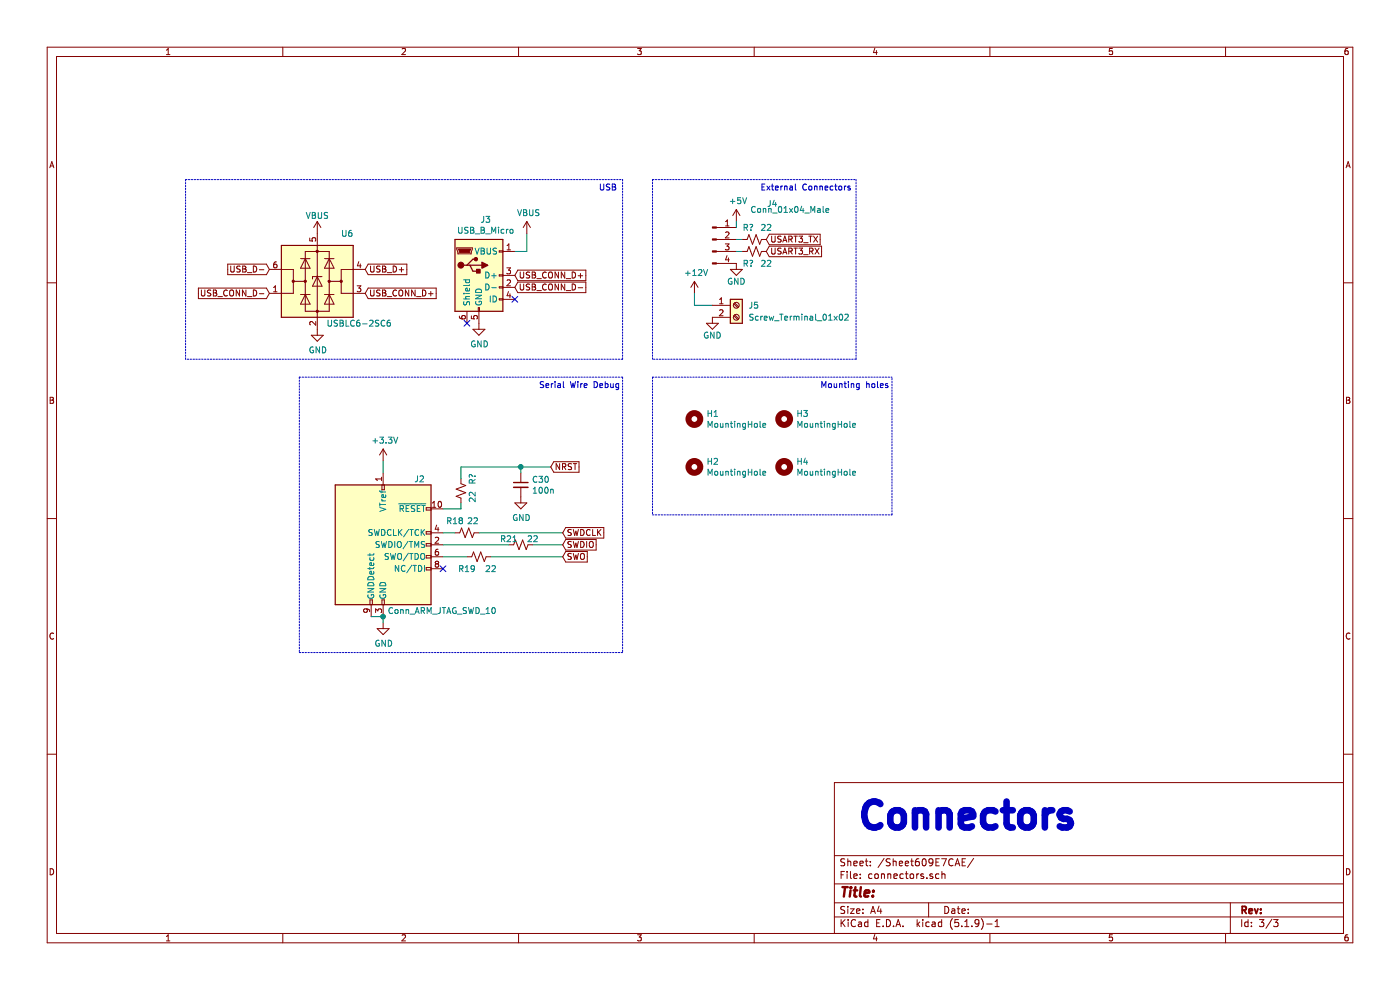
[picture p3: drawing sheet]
EESchema Schematic File Version 4
EELAYER 30 0
EELAYER END
$Descr A4 11693 8268
encoding utf-8
Sheet 3 3
Title ""
Date ""
Rev ""
Comp ""
Comment1 ""
Comment2 ""
Comment3 ""
Comment4 ""
$EndDescr
$Comp
L Mechanical:MountingHole H1
U 1 1
P 5800 3500
F 0 "H1" H 5900 3546 50  0000 L CNN
F 1 "MountingHole" H 5900 3455 50  0000 L CNN
F 2 "MountingHole:MountingHole_3.5mm_Pad_Via" H 5800 3500 50  0001 C CNN
F 3 "~" H 5800 3500 50  0001 C CNN
	1    5800 3500
	1    0    0    -1  
$EndComp
$Comp
L Mechanical:MountingHole H3
U 1 1
P 6550 3500
F 0 "H3" H 6650 3546 50  0000 L CNN
F 1 "MountingHole" H 6650 3455 50  0000 L CNN
F 2 "MountingHole:MountingHole_3.5mm_Pad_Via" H 6550 3500 50  0001 C CNN
F 3 "~" H 6550 3500 50  0001 C CNN
	1    6550 3500
	1    0    0    -1  
$EndComp
$Comp
L Mechanical:MountingHole H2
U 1 1
P 5800 3900
F 0 "H2" H 5900 3946 50  0000 L CNN
F 1 "MountingHole" H 5900 3855 50  0000 L CNN
F 2 "MountingHole:MountingHole_3.5mm_Pad_Via" H 5800 3900 50  0001 C CNN
F 3 "~" H 5800 3900 50  0001 C CNN
	1    5800 3900
	1    0    0    -1  
$EndComp
$Comp
L Mechanical:MountingHole H4
U 1 1
P 6550 3900
F 0 "H4" H 6650 3946 50  0000 L CNN
F 1 "MountingHole" H 6650 3855 50  0000 L CNN
F 2 "MountingHole:MountingHole_3.5mm_Pad_Via" H 6550 3900 50  0001 C CNN
F 3 "~" H 6550 3900 50  0001 C CNN
	1    6550 3900
	1    0    0    -1  
$EndComp
$Comp
L Connector:Conn_ARM_JTAG_SWD_10 J2
U 1 1
P 3200 4550
F 0 "J2" H 3550 5100 50  0000 R CNN
F 1 "Conn_ARM_JTAG_SWD_10" H 4150 4000 50  0000 R CNN
F 2 "Connector_PinHeader_1.27mm:PinHeader_2x05_P1.27mm_Vertical_SMD" H 3200 4550 50  0001 C CNN
F 3 "http://infocenter.arm.com/help/topic/com.arm.doc.ddi0314h/DDI0314H_coresight_components_trm.pdf" V 2850 3300 50  0001 C CNN
	1    3200 4550
	1    0    0    -1  
$EndComp
$Comp
L board-rescue:USB_B_Micro-Connector J3
U 1 1
P 4000 2300
F 0 "J3" H 4057 2767 50  0000 C CNN
F 1 "USB_B_Micro" H 4057 2676 50  0000 C CNN
F 2 "Connector_USB:USB_Micro-B_Amphenol_10103594-0001LF_Horizontal" H 4150 2250 50  0001 C CNN
F 3 "~" H 4150 2250 50  0001 C CNN
	1    4000 2300
	1    0    0    -1  
$EndComp
$Comp
L power:GND #PWR049
U 1 1
P 4000 2700
F 0 "#PWR049" H 4000 2450 50  0001 C CNN
F 1 "GND" H 4005 2527 50  0000 C CNN
F 2 "" H 4000 2700 50  0001 C CNN
F 3 "" H 4000 2700 50  0001 C CNN
	1    4000 2700
	1    0    0    -1  
$EndComp
NoConn ~ 3900 2700
$Comp
L power:VBUS #PWR052
U 1 1
P 4400 1950
F 0 "#PWR052" H 4400 1800 50  0001 C CNN
F 1 "VBUS" H 4415 2123 50  0000 C CNN
F 2 "" H 4400 1950 50  0001 C CNN
F 3 "" H 4400 1950 50  0001 C CNN
	1    4400 1950
	1    0    0    -1  
$EndComp
Wire Wire Line
	4400 1950 4400 2100
Wire Wire Line
	4400 2100 4300 2100
Text GLabel 4300 2300 2    50   Input ~ 0
USB_CONN_D+
Text GLabel 4300 2400 2    50   Input ~ 0
USB_CONN_D-
NoConn ~ 4300 2500
$Comp
L Power_Protection:USBLC6-2SC6 U6
U 1 1
P 2650 2350
F 0 "U6" H 2900 2750 50  0000 C CNN
F 1 "USBLC6-2SC6" H 3000 2000 50  0000 C CNN
F 2 "Package_TO_SOT_SMD:SOT-23-6" H 2650 1850 50  0001 C CNN
F 3 "https://www.st.com/resource/en/datasheet/usblc6-2.pdf" H 2850 2700 50  0001 C CNN
	1    2650 2350
	1    0    0    -1  
$EndComp
$Comp
L power:VBUS #PWR045
U 1 1
P 2650 1950
F 0 "#PWR045" H 2650 1800 50  0001 C CNN
F 1 "VBUS" H 2650 2100 50  0000 C CNN
F 2 "" H 2650 1950 50  0001 C CNN
F 3 "" H 2650 1950 50  0001 C CNN
	1    2650 1950
	1    0    0    -1  
$EndComp
Text GLabel 3050 2250 2    50   Input ~ 0
USB_D+
Text GLabel 2250 2250 0    50   Input ~ 0
USB_D-
Text GLabel 3050 2450 2    50   Input ~ 0
USB_CONN_D+
Text GLabel 2250 2450 0    50   Input ~ 0
USB_CONN_D-
$Comp
L power:GND #PWR046
U 1 1
P 2650 2750
F 0 "#PWR046" H 2650 2500 50  0001 C CNN
F 1 "GND" H 2655 2577 50  0000 C CNN
F 2 "" H 2650 2750 50  0001 C CNN
F 3 "" H 2650 2750 50  0001 C CNN
	1    2650 2750
	1    0    0    -1  
$EndComp
Wire Notes Line
	5200 3000 1550 3000
Wire Notes Line
	1550 3000 1550 1500
Wire Notes Line
	1550 1500 5200 1500
Wire Notes Line
	5200 1500 5200 3000
Text Notes 5000 1600 0    50   ~ 0
USB
$Comp
L Device:R_Small_US R21
U 1 1
P 4350 4550
F 0 "R21" V 4300 4450 50  0000 C CNN
F 1 "22" V 4300 4650 50  0000 C CNN
F 2 "Resistor_SMD:R_0603_1608Metric" H 4350 4550 50  0001 C CNN
F 3 "~" H 4350 4550 50  0001 C CNN
	1    4350 4550
	0    1    1    0   
$EndComp
$Comp
L Device:R_Small_US R18
U 1 1
P 3900 4450
F 0 "R18" V 3800 4350 50  0000 C CNN
F 1 "22" V 3800 4500 50  0000 C CNN
F 2 "Resistor_SMD:R_0603_1608Metric" H 3900 4450 50  0001 C CNN
F 3 "~" H 3900 4450 50  0001 C CNN
	1    3900 4450
	0    1    1    0   
$EndComp
$Comp
L Device:R_Small_US R19
U 1 1
P 4000 4650
F 0 "R19" V 4100 4550 50  0000 C CNN
F 1 "22" V 4100 4750 50  0000 C CNN
F 2 "Resistor_SMD:R_0603_1608Metric" H 4000 4650 50  0001 C CNN
F 3 "~" H 4000 4650 50  0001 C CNN
	1    4000 4650
	0    1    1    0   
$EndComp
Wire Wire Line
	3800 4450 3700 4450
Text GLabel 4700 4650 2    50   Input ~ 0
SWO
Text GLabel 4700 4550 2    50   Input ~ 0
SWDIO
Text GLabel 4700 4450 2    50   Input ~ 0
SWDCLK
Wire Wire Line
	4700 4450 4000 4450
Wire Wire Line
	3900 4650 3700 4650
Wire Wire Line
	4100 4650 4700 4650
Wire Wire Line
	4450 4550 4700 4550
Wire Wire Line
	4250 4550 3700 4550
$Comp
L power:GND #PWR048
U 1 1
P 3200 5200
F 0 "#PWR048" H 3200 4950 50  0001 C CNN
F 1 "GND" H 3205 5027 50  0000 C CNN
F 2 "" H 3200 5200 50  0001 C CNN
F 3 "" H 3200 5200 50  0001 C CNN
	1    3200 5200
	1    0    0    -1  
$EndComp
Wire Wire Line
	3200 5200 3200 5150
Text GLabel 4600 3900 2    50   Input ~ 0
NRST
$Comp
L Device:C_Small C30
U 1 1
P 4350 4050
F 0 "C30" H 4442 4096 50  0000 L CNN
F 1 "100n" H 4442 4005 50  0000 L CNN
F 2 "Capacitor_SMD:C_0402_1005Metric" H 4350 4050 50  0001 C CNN
F 3 "~" H 4350 4050 50  0001 C CNN
	1    4350 4050
	1    0    0    -1  
$EndComp
$Comp
L power:GND #PWR051
U 1 1
P 4350 4150
F 0 "#PWR051" H 4350 3900 50  0001 C CNN
F 1 "GND" H 4355 3977 50  0000 C CNN
F 2 "" H 4350 4150 50  0001 C CNN
F 3 "" H 4350 4150 50  0001 C CNN
	1    4350 4150
	1    0    0    -1  
$EndComp
Wire Wire Line
	3850 3900 4350 3900
Wire Wire Line
	4350 3950 4350 3900
Connection ~ 4350 3900
Wire Wire Line
	4350 3900 4600 3900
$Comp
L power:+3.3V #PWR047
U 1 1
P 3200 3850
F 0 "#PWR047" H 3200 3700 50  0001 C CNN
F 1 "+3.3V" H 3215 4023 50  0000 C CNN
F 2 "" H 3200 3850 50  0001 C CNN
F 3 "" H 3200 3850 50  0001 C CNN
	1    3200 3850
	1    0    0    -1  
$EndComp
Wire Wire Line
	3200 3850 3200 3950
Wire Notes Line
	2500 5450 5200 5450
Wire Notes Line
	5450 3150 5450 4300
Wire Notes Line
	5450 4300 7450 4300
Wire Notes Line
	7450 4300 7450 3150
Wire Notes Line
	5450 3150 7450 3150
Text Notes 6850 3250 0    50   ~ 0
Mounting holes\n
Text Notes 4500 3250 0    50   ~ 0
Serial Wire Debug\n
Text GLabel 6400 2000 2    50   Input ~ 0
USART3_TX
Text GLabel 6400 2100 2    50   Input ~ 0
USART3_RX
$Comp
L power:GND #PWR053
U 1 1
P 5950 2650
F 0 "#PWR053" H 5950 2400 50  0001 C CNN
F 1 "GND" H 5950 2500 50  0000 C CNN
F 2 "" H 5950 2650 50  0001 C CNN
F 3 "" H 5950 2650 50  0001 C CNN
	1    5950 2650
	1    0    0    -1  
$EndComp
$Comp
L Connector:Screw_Terminal_01x02 J5
U 1 1
P 6150 2550
F 0 "J5" H 6250 2550 50  0000 L CNN
F 1 "Screw_Terminal_01x02" H 6250 2450 50  0000 L CNN
F 2 "" H 6150 2550 50  0001 C CNN
F 3 "~" H 6150 2550 50  0001 C CNN
	1    6150 2550
	1    0    0    -1  
$EndComp
NoConn ~ 3700 4750
Wire Wire Line
	3100 5150 3200 5150
Connection ~ 3200 5150
$Comp
L Connector:Conn_01x04_Male J4
U 1 1
P 5950 2000
F 0 "J4" H 6450 2300 50  0000 C CNN
F 1 "Conn_01x04_Male" H 6600 2250 50  0000 C CNN
F 2 "" H 5950 2000 50  0001 C CNN
F 3 "~" H 5950 2000 50  0001 C CNN
	1    5950 2000
	1    0    0    -1  
$EndComp
$Comp
L power:GND #PWR055
U 1 1
P 6150 2200
F 0 "#PWR055" H 6150 1950 50  0001 C CNN
F 1 "GND" H 6150 2050 50  0000 C CNN
F 2 "" H 6150 2200 50  0001 C CNN
F 3 "" H 6150 2200 50  0001 C CNN
	1    6150 2200
	1    0    0    -1  
$EndComp
$Comp
L power:+5V #PWR054
U 1 1
P 6150 1850
F 0 "#PWR054" H 6150 1700 50  0001 C CNN
F 1 "+5V" H 6165 2023 50  0000 C CNN
F 2 "" H 6150 1850 50  0001 C CNN
F 3 "" H 6150 1850 50  0001 C CNN
	1    6150 1850
	1    0    0    -1  
$EndComp
Wire Wire Line
	6150 1900 6150 1850
Wire Notes Line
	7150 1500 7150 3000
Wire Notes Line
	7150 3000 5450 3000
Wire Notes Line
	5450 3000 5450 1500
Wire Notes Line
	5450 1500 7150 1500
Text Notes 6350 1600 0    50   ~ 0
External Connectors\n
Wire Notes Line
	5200 3150 2500 3150
Wire Notes Line
	2500 3150 2500 5450
Wire Notes Line
	5200 3150 5200 5450
Text Notes 7150 6950 0    217  ~ 43
Connectors
$Comp
L Device:R_Small_US R?
U 1 1
P 3850 4100
F 0 "R?" V 3750 4000 50  0000 C CNN
F 1 "22" V 3750 4150 50  0000 C CNN
F 2 "Resistor_SMD:R_0603_1608Metric" H 3850 4100 50  0001 C CNN
F 3 "~" H 3850 4100 50  0001 C CNN
	1    3850 4100
	-1   0    0    1   
$EndComp
Wire Wire Line
	3700 4250 3850 4250
Wire Wire Line
	3850 4250 3850 4200
Wire Wire Line
	3850 3900 3850 4000
$Comp
L Device:R_Small_US R?
U 1 1
P 6300 2000
F 0 "R?" V 6200 1950 50  0000 C CNN
F 1 "22" V 6200 2100 50  0000 C CNN
F 2 "Resistor_SMD:R_0603_1608Metric" H 6300 2000 50  0001 C CNN
F 3 "~" H 6300 2000 50  0001 C CNN
	1    6300 2000
	0    1    1    0   
$EndComp
Wire Wire Line
	6200 2000 6150 2000
$Comp
L Device:R_Small_US R?
U 1 1
P 6300 2100
F 0 "R?" V 6400 2050 50  0000 C CNN
F 1 "22" V 6400 2200 50  0000 C CNN
F 2 "Resistor_SMD:R_0603_1608Metric" H 6300 2100 50  0001 C CNN
F 3 "~" H 6300 2100 50  0001 C CNN
	1    6300 2100
	0    1    1    0   
$EndComp
Wire Wire Line
	6200 2100 6150 2100
$Comp
L power:+12V #PWR?
U 1 1
P 5800 2450
F 0 "#PWR?" H 5800 2300 50  0001 C CNN
F 1 "+12V" H 5815 2623 50  0000 C CNN
F 2 "" H 5800 2450 50  0001 C CNN
F 3 "" H 5800 2450 50  0001 C CNN
	1    5800 2450
	1    0    0    -1  
$EndComp
Wire Wire Line
	5800 2450 5800 2550
Wire Wire Line
	5800 2550 5950 2550
$EndSCHEMATC
